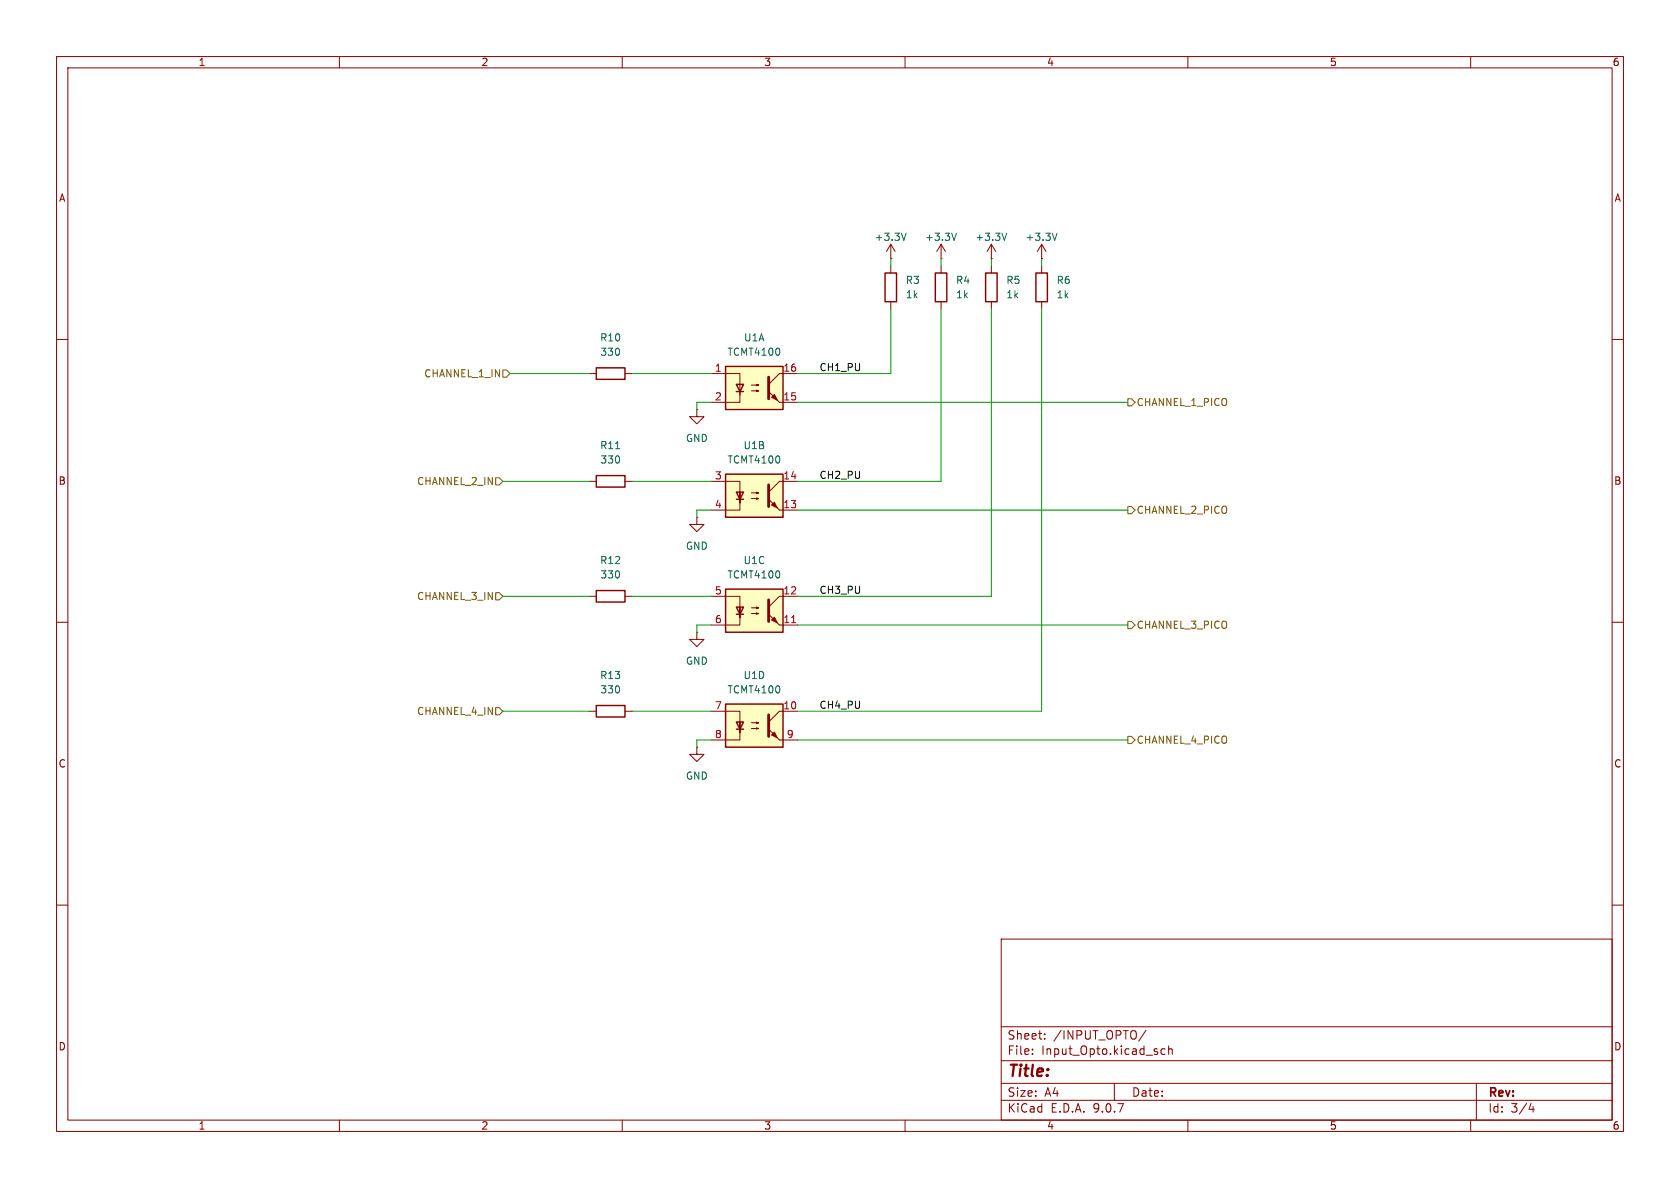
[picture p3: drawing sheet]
<svg xmlns="http://www.w3.org/2000/svg" width="297mm" height="210mm" viewBox="0 0 297 210" stroke-linecap="round" stroke-linejoin="round" font-family="sans-serif">
<g fill="none" stroke="#840000" stroke-width=".18">
<path d="M10 10h277v190h-277zM12 12h273v186h-273zM60 10v2M110 10v2M160 10v2M210 10v2M260 10v2M166.4 45.7h.1M166.4 43.2l-.8 1.3M166.4 43.2l.7 1.3M166.4 43.2v2.5M175.3 47v1.3"/>
<path d="M175.3 53.3v1.3M184.1 45.7h.1M184.1 43.2l-.7 1.3M184.1 43.2l.8 1.3M184.1 43.2v2.5M10 60h2M285 60h2M123.2 91.4v1.3h1.3l-1.3 1.3-1.3-1.3h1.3M123.2 91.4h.1M10 110h2M285 110h2M10 160h2"/>
<path d="M177 166h108v32h-108zM285 160h2M60 198v2M110 198v2M160 198v2M177 194.5h108M177 191.5h108M177 187.5h108M177 181.5h108M182.5 186.3v.1M182.5 185.5v.1M184.7 183.6v.1"/>
<path d="M184.7 182.8v.1M197 191.5v3M202.6 182.1l-1.3 2M206 185.5l-.5-.1-.3 .3v.4l.2 .2h.6M206.6 185.5l.2-.1 .4 .1v.9M206.6 184.9v1.5M210 198v2M260 198v2M261 191.5v6.5M270.7 195l-.4 1.1h.9M271 195.6v1"/>
</g>
<path d="M169.1 41.2l-.4 1.3M186.9 41.2l-.5 1.3" fill="none" stroke="#006464" stroke-width=".18"/>
<path d="M174.2 48.3h2.1v5h-2.1z" fill="none" stroke="#840000" stroke-width=".25"/>
<path d="M128.3 124.5h10.1v7.6h-10.1z" fill="#ffffc2"/>
<path d="M128.3 124.5h10.1v7.6h-10.1zM130.2 127.6h1.2l-.6 1.3zM130.2 128.9h1.2" fill="none" stroke="#840000" stroke-width=".25"/>
<path d="M125.7 125.7h5.1v3.8v-1.9M130.8 128.9v1.9h-5.1M132.8 127.8h1.3l-.4 .1v-.3l.4 .2M132.8 128.8h1.3l-.4 .1v-.2l.4 .1M137.8 130.8h3.2M141 125.7h-3.2l-1.9 1.9" fill="none" stroke="#840000" stroke-width=".18"/>
<path d="M135.9 126.4v3.8" fill="none" stroke="#840000" stroke-width=".51"/>
<g fill="#840000" stroke="#840000" stroke-width=".18">
<path d="M136.4 129.9l.5-.5 .5 1z"/>
<path d="M135.9 128.9l1.9 1.9z"/>
</g>
<path d="M128.3 104.1h10.1v7.7h-10.1z" fill="#ffffc2"/>
<path d="M183.1 48.3h2.1v5h-2.1zM105.4 104.4h5.1v2h-5.1zM128.3 104.1h10.1v7.7h-10.1zM130.2 107.3h1.2l-.6 1.3zM130.2 108.6h1.2" fill="none" stroke="#840000" stroke-width=".25"/>
<path d="M184.1 47v1.3M184.1 53.3v1.3M104.1 105.4h1.3M110.5 105.4h1.3M123.2 111.8v1.2h1.3l-1.3 1.3-1.3-1.3h1.3M123.2 111.8h.1M125.7 105.4h5.1v3.8v-1.9M130.8 108.6v1.9h-5.1M132.8 107.4h1.3l-.4 .2v-.3l.4 .1M132.8 108.5h1.3l-.4 .1v-.3l.4 .2M137.8 110.5h3.2M141 105.4h-3.2l-1.9 1.9" fill="none" stroke="#840000" stroke-width=".18"/>
<path d="M135.9 106v3.9" fill="none" stroke="#840000" stroke-width=".51"/>
<g fill="#840000" stroke="#840000" stroke-width=".18">
<path d="M136.9 109.1l.5 1-1-.5z"/>
<path d="M135.9 108.6l1.9 1.9z"/>
</g>
<path d="M139.9 110.1h.8" fill="none" stroke="#a90000" stroke-width=".18"/>
<path d="M128.3 83.8h10.1v7.6h-10.1z" fill="#ffffc2"/>
<path d="M128.3 83.8h10.1v7.6h-10.1zM130.2 87h1.2l-.6 1.3zM130.2 88.3h1.2" fill="none" stroke="#840000" stroke-width=".25"/>
<path d="M125.7 85.1h5.1v3.8v-1.9M130.8 88.3v1.9h-5.1M132.8 87.1h1.3l-.4 .1v-.2l.4 .1M132.8 88.1h1.3l-.4 .2v-.3l.4 .1M137.8 90.2h3.2M141 85.1h-3.2l-1.9 1.9M123.2 132.1v1.3h1.3l-1.3 1.2-1.3-1.2h1.3M123.2 132.1h.1" fill="none" stroke="#840000" stroke-width=".18"/>
<path d="M135.9 85.7v3.8" fill="none" stroke="#840000" stroke-width=".51"/>
<g fill="#840000" stroke="#840000" stroke-width=".18">
<path d="M136.4 89.3l.5-.5 .5 1z"/>
<path d="M135.9 88.3l1.9 1.9z"/>
</g>
<path d="M128.3 64.8h10.1v7.6h-10.1z" fill="#ffffc2"/>
<path d="M156.5 48.3h2v5h-2zM165.4 48.3h2v5h-2zM105.4 65h5.1v2.1h-5.1zM128.3 64.8h10.1v7.6h-10.1zM130.2 67.9h1.2l-.6 1.3zM130.2 69.2h1.2M105.4 84.1h5.1v2h-5.1zM105.4 124.7h5.1v2h-5.1z" fill="none" stroke="#840000" stroke-width=".25"/>
<g fill="none" stroke="#840000" stroke-width=".18">
<path d="M157.5 45.7h.1M157.5 43.2v2.5M157.5 47v1.3M157.5 53.3v1.3M157.5 43.2l-.8 1.3M157.5 43.2l.7 1.3M166.4 47v1.3M166.4 53.3v1.3M175.3 45.7h.1M175.3 43.2l-.8 1.3M175.3 43.2l.7 1.3M175.3 43.2v2.5"/>
<path d="M104.1 66h1.3M110.5 66h1.3M123.2 72.4v1.3h1.3l-1.3 1.2-1.3-1.2h1.3M123.2 72.4h.1M125.7 66h5.1v3.9M130.8 69.2v1.9h-5.1M132.8 68.1h1.3l-.4 .1v-.3l.4 .2M132.8 69.1h1.3l-.4 .1v-.2l.4 .1M137.8 71.1h3.2M141 66h-3.2l-1.9 1.9M104.1 85.1h1.3M110.5 85.1h1.3"/>
<path d="M104.1 125.7h1.3M110.5 125.7h1.3"/>
</g>
<path d="M135.9 66.7v3.8" fill="none" stroke="#840000" stroke-width=".51"/>
<g fill="#840000" stroke="#840000" stroke-width=".18">
<path d="M136.9 69.7l.5 1-1-.5z"/>
<path d="M135.9 69.2l1.9 1.9z"/>
</g>
<path d="M160.2 41.2l-.4 1.3M178 41.2l-.4 1.3M108.8 79.3h.8" fill="none" stroke="#006464" stroke-width=".18"/>
<path d="M88.9 65.4h.6l.7 .6-.7 .7h-.6zM199.4 70.5h.6l.7 .6-.7 .7h-.6zM87.6 84.5h.7l.6 .6-.6 .6h-.7zM199.4 89.5h.6l.7 .7-.7 .6h-.6zM87.6 104.8h.7l.6 .6-.6 .6h-.7zM199.4 109.9h.6l.7 .6-.7 .6h-.6zM87.6 125.1h.7l.6 .6-.6 .7h-.7zM199.4 130.2h.6l.7 .6-.7 .6h-.6z" fill="none" stroke="#725600" stroke-width=".18"/>
<g fill="none" stroke="#009600" stroke-width=".18">
<path d="M157.5 54.6v11.4h-16.5M157.5 45.7v1.3M166.4 45.7v1.3M166.4 54.6v30.5h-25.4M175.3 54.6v50.8h-34.3M175.3 45.7v1.3M184.1 54.6v71.1h-43.1M184.1 45.7v1.3M90.2 66h13.9M111.8 66h13.9M125.7 71.1h-2.5v1.3M141 71.1h58.4"/>
<path d="M88.9 85.1h15.2M111.8 85.1h13.9M125.7 90.2h-2.5v1.2M141 90.2h58.4M88.9 105.4h15.2M111.8 105.4h13.9M125.7 110.5h-2.5v1.3M141 110.5h58.4M88.9 125.7h15.2M111.8 125.7h13.9M125.7 130.8h-2.5v1.3M141 130.8h58.4"/>
</g>
<text font-size="2.8" fill="#840000" x="178" y="190.9">Title:</text>
<g font-size="2.1" fill="#840000">
<text x="178" y="184">Sheet:</text>
<text x="186.2" y="184">/INPUT_OPTO/</text>
<text x="178" y="186.7">File:</text>
<text x="184.1" y="186.7">Input_Opto.kicad_sch</text>
<text x="178" y="196.9">KiCad</text>
<text x="178" y="194.1">Size:</text>
<text x="184.7" y="194.1">A4</text>
<text x="185.7" y="196.9">E.D.A.</text>
<text x="193.3" y="196.9">9.0.7</text>
<text x="200" y="194.1">Date:</text>
<text x="263" y="194.3">Rev:</text>
<text x="263" y="196.9">Id:</text>
<text x="267.1" y="196.9">3/4</text>
</g>
<g font-size="1.8" fill="#840000">
<text x="35" y="11.9">1</text>
<text x="85" y="11.9">2</text>
<text x="135" y="11.9">3</text>
<text x="185" y="11.9">4</text>
<text x="235" y="11.9">5</text>
<text x="285" y="11.9">6</text>
<text x="10.3" y="35.9">A</text>
<text x="285.3" y="35.9">A</text>
<text x="10.3" y="85.9">B</text>
<text x="285.3" y="85.9">B</text>
<text x="10.3" y="135.9">C</text>
<text x="285.3" y="135.9">C</text>
<text x="10.3" y="185.9">D</text>
<text x="285.3" y="185.9">D</text>
<text x="35" y="199.9">1</text>
<text x="85" y="199.9">2</text>
<text x="135" y="199.9">3</text>
<text x="185" y="199.9">4</text>
<text x="235" y="199.9">5</text>
<text x="285" y="199.9">6</text>
</g>
<g font-size="1.8" fill="#006464">
<text x="154.5" y="42.8">+3.3V</text>
<text x="163.4" y="42.8">+3.3V</text>
<text x="172.3" y="42.8">+3.3V</text>
<text x="181.2" y="42.8">+3.3V</text>
<text x="160" y="50.4">R3</text>
<text x="160" y="52.9">1k</text>
<text x="168.9" y="50.4">R4</text>
<text x="168.9" y="52.9">1k</text>
<text x="177.8" y="50.4">R5</text>
<text x="177.8" y="52.9">1k</text>
<text x="186.7" y="50.4">R6</text>
<text x="186.7" y="52.9">1k</text>
<text x="106" y="60.6">R10</text>
<text x="106" y="63.1">330</text>
<text x="128.5" y="63.1">TCMT4100</text>
<text x="131.4" y="60.6">U1A</text>
<text x="106" y="79.6">R11</text>
<text x="106" y="82.1">330</text>
<text x="121.2" y="78.3">GND</text>
<text x="128.5" y="82.1">TCMT4100</text>
<text x="131.3" y="79.6">U1B</text>
<text x="106" y="99.9">R12</text>
<text x="121.2" y="97.4">GND</text>
<text x="131.3" y="99.9">U1C</text>
<text x="106" y="102.5">330</text>
<text x="128.5" y="102.5">TCMT4100</text>
<text x="121.2" y="117.7">GND</text>
<text x="106" y="120.2">R13</text>
<text x="106" y="122.8">330</text>
<text x="128.5" y="122.8">TCMT4100</text>
<text x="131.3" y="120.2">U1D</text>
<text x="121.2" y="138">GND</text>
</g>
<g font-size="1.8" fill="#a90000">
<text x="126.3" y="65.8">1</text>
<text x="138.4" y="65.8">16</text>
<text x="126.3" y="70.9">2</text>
<text x="138.4" y="70.9">15</text>
<text x="126.3" y="84.8">3</text>
<text x="126.3" y="89.9">4</text>
<text x="138.4" y="84.8">14</text>
<text x="138.4" y="89.9">13</text>
<text x="126.3" y="105.2">5</text>
<text x="138.4" y="105.2">12</text>
<text x="126.3" y="110.2">6</text>
<text x="138.4" y="110.2">11</text>
<text x="126.3" y="125.5">7</text>
<text x="138.4" y="125.5">10</text>
<text x="126.3" y="130.6">8</text>
<text x="139" y="130.6">9</text>
</g>
<g font-size="1.8" fill="#0f0f0f">
<text x="144.8" y="65.7">CH1_PU</text>
<text x="144.8" y="84.7">CH2_PU</text>
<text x="144.8" y="105.1">CH3_PU</text>
<text x="144.8" y="125.4">CH4_PU</text>
</g>
<g font-size="1.8" fill="#725600">
<text x="74.9" y="66.9">CHANNEL_1_IN</text>
<text x="200.9" y="72">CHANNEL_1_PICO</text>
<text x="73.6" y="86">CHANNEL_2_IN</text>
<text x="200.9" y="91">CHANNEL_2_PICO</text>
<text x="73.6" y="106.3">CHANNEL_3_IN</text>
<text x="200.9" y="111.4">CHANNEL_3_PICO</text>
<text x="73.6" y="126.6">CHANNEL_4_IN</text>
<text x="200.9" y="131.7">CHANNEL_4_PICO</text>
</g>
</svg>
